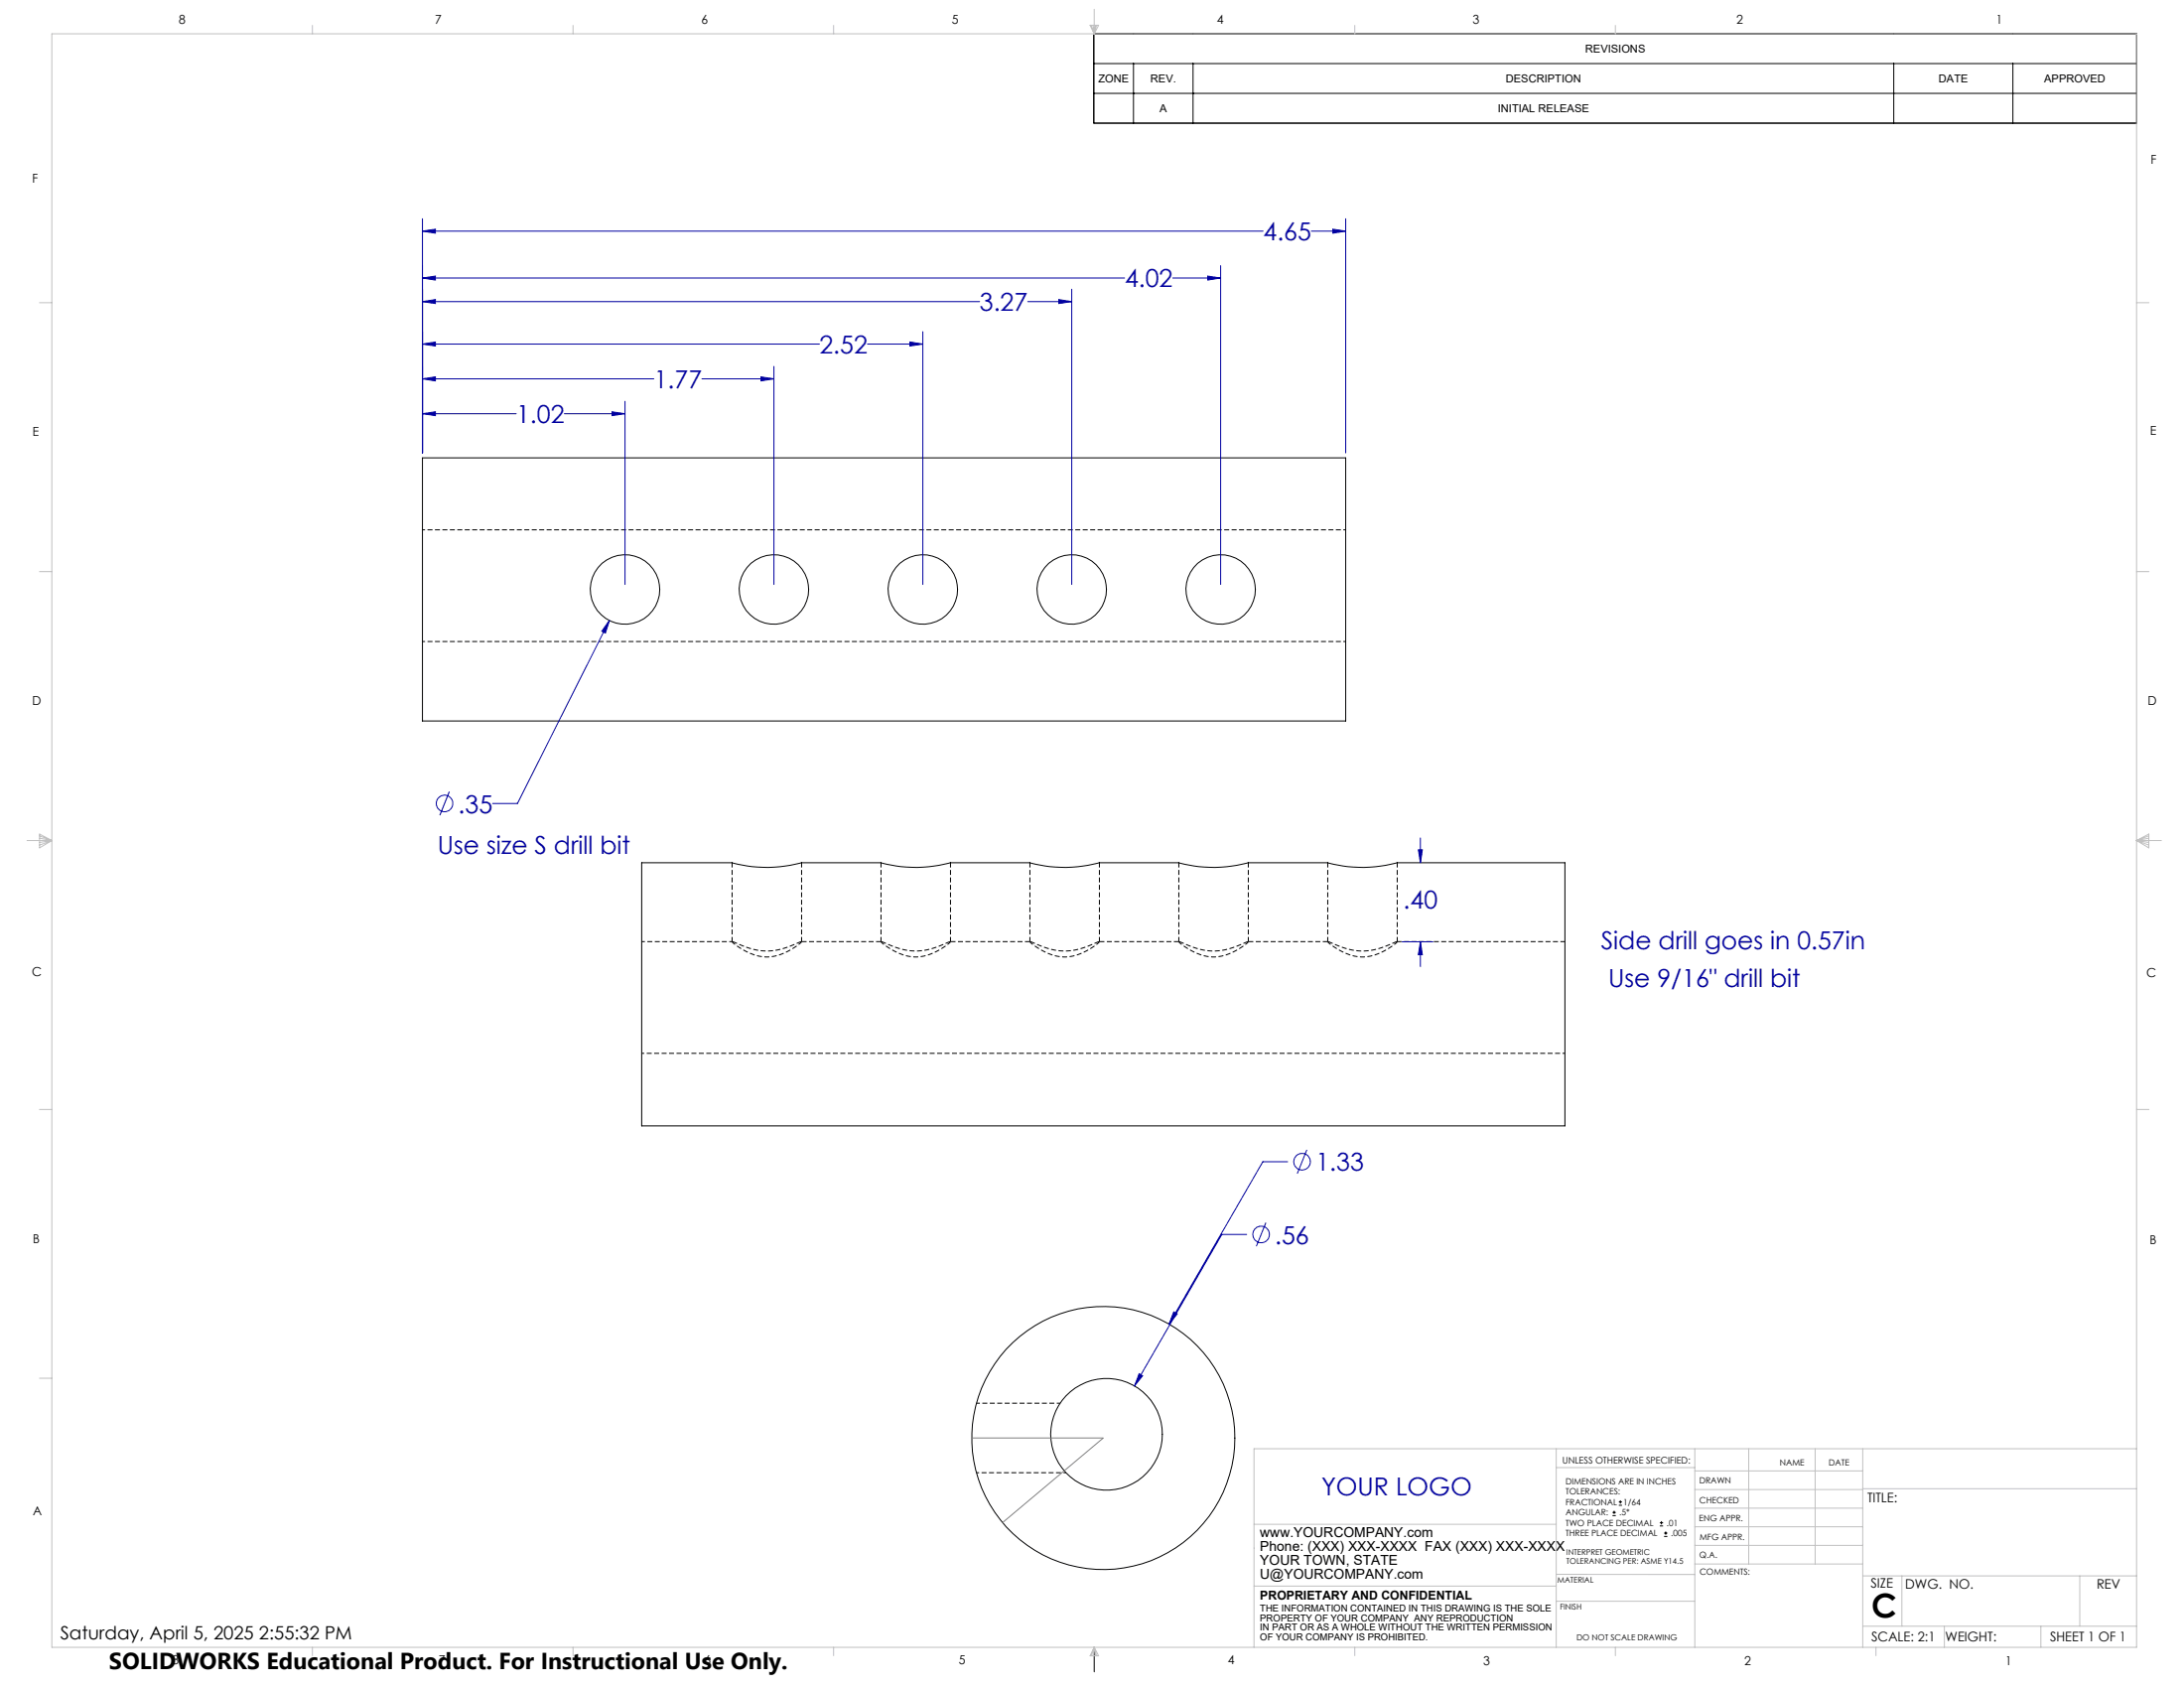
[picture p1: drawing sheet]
<svg xmlns="http://www.w3.org/2000/svg" width="559mm" height="432mm" viewBox="0 0 559 432" stroke-linecap="round" stroke-linejoin="round" font-family="sans-serif">
<path d="M344.3 135.5h-236.2M108.1 164.1h236.2M164.2 269.4h236.2M249.8 376.7h23" fill="none" stroke="#000" stroke-width=".25" stroke-dasharray="1.3 .6" stroke-dashoffset=".6" stroke-linecap="butt"/>
<path d="M271.3 358.9h-21.5" fill="none" stroke="#000" stroke-width=".25" stroke-dasharray="1.3 .6" stroke-dashoffset=".4" stroke-linecap="butt"/>
<g fill="none" stroke="#000" stroke-width=".25">
<path d="M279.9 8.6h266.8v22.9h-266.8zM279.9 16.3h266.8M290 16.3v15.2M305.3 16.3v15.2M484.5 16.3v15.2M515 16.3v15.2M279.9 23.9h266.8M108.1 117.1h236.2v67.3h-236.2zM164.2 220.7h23.1a34.1 34.1 0 0 0 17.8 0h20.3a34.1 34.1 0 0 0 17.8 0h20.3a34.1 34.1 0 0 0 17.8 0h20.3a34.1 34.1 0 0 0 17.8 0h20.3a34.1 34.1 0 0 0 17.8 0h42.9v67.3h-236.2zM412.6 387.7h.8M412.6 386.9h.8M413 386.5v.8"/>
<path d="M414.2 385.1h.8M414.2 384.2h.8M414.6 383.8v.8M424.7 390.3h.8M424.7 389.5h.8M425.1 389.1v.9M425.8 393h.8M425.8 392.2h.8M426.2 391.8v.8M280 421.4v6.3"/>
<circle cx="159.9" cy="150.8" r="8.9"/>
<circle cx="198" cy="150.8" r="8.9"/>
<circle cx="236.1" cy="150.8" r="8.9"/>
<circle cx="274.2" cy="150.8" r="8.9"/>
<circle cx="312.3" cy="150.8" r="8.9"/>
<circle cx="282.3" cy="367.9" r="33.7"/>
<circle cx="283.1" cy="366.9" r="14.3"/>
</g>
<path d="M187.3 240.9a14.5 14.5 0 0 0 9.2 3.9 14.9 14.9 0 0 0 8.6-3.9M225.4 240.9a14.5 14.5 0 0 0 9.2 3.9 14.9 14.9 0 0 0 8.6-3.9M263.5 240.9a14.5 14.5 0 0 0 9.2 3.9 14.9 14.9 0 0 0 8.6-3.9M301.6 240.9a14.5 14.5 0 0 0 9.2 3.9 14.9 14.9 0 0 0 8.6-3.9M339.7 240.9a14.5 14.5 0 0 0 9.2 3.9 14.9 14.9 0 0 0 8.6-3.9" fill="none" stroke="#000" stroke-width=".25" stroke-dasharray="1.3 .6" stroke-dashoffset=".2" stroke-linecap="butt"/>
<path d="M205.1 240.9l-.3 .1a16.9 16.9 0 0 1-13.5 1.4l-4-1.5M225.5 240.9h-20.5M243.2 240.9l-.3 .1a16.9 16.9 0 0 1-13.5 1.4l-4-1.5M263.6 240.9h-20.5M281.3 240.9l-.3 .1a16.9 16.9 0 0 1-13.8 1.3l-3.7-1.4M301.7 240.9h-20.5M319.4 240.9l-.3 .1a16.9 16.9 0 0 1-13.8 1.3l-3.7-1.4M339.8 240.9h-20.5M357.5 240.9h-.1a20.2 20.2 0 0 1-10.8 2.2 28.3 28.3 0 0 1-6.7-2.2h-.2" fill="none" stroke="#000" stroke-width=".25" stroke-dasharray="1.3 .6" stroke-dashoffset="-.1" stroke-linecap="butt"/>
<path d="M187.4 240.9h-23.2" fill="none" stroke="#000" stroke-width=".25" stroke-dasharray="1.3 .6" stroke-dashoffset=".5" stroke-linecap="butt"/>
<path d="M400.4 240.9h-43" fill="none" stroke="#000" stroke-width=".25" stroke-dasharray="1.3 .6" stroke-dashoffset=".1" stroke-linecap="butt"/>
<path d="M187.3 220.7v20.2M225.4 220.7v20.2M263.5 220.7v20.2M301.6 220.7v20.2M339.7 220.7v20.2M205.1 240.9v-20.2M243.2 240.9v-20.2M281.3 240.9v-20.2M319.4 240.9v-20.2M357.5 240.9v-20.2" fill="none" stroke="#000" stroke-width=".25" stroke-dasharray="1.3 .6" stroke-linecap="butt"/>
<g fill="none" stroke="#0000a0" stroke-width=".25">
<path d="M108.1 59.1l3.3-.5v1.1zM108.1 56v59.9M108.1 59.1h215.1M335.5 59.1h8.8M341 58.6l3.3 .5-3.3 .6zM344.3 56v59.9M108.1 77.2l3.3-.6v1zM108.1 71.1l3.3-.5v1zM108.1 77.2h142.5M108.1 71.1h179.7M263 77.2h11.2M270.9 76.6l3.3 .6-3.3 .4z"/>
<path d="M274.2 74v75.5M300.1 71.1h12.2M309 70.6l3.3 .5-3.3 .5zM312.3 67.9v81.6M108.1 96.9l3.3-.5v1zM108.1 88l3.3-.5v1zM108.1 96.9h59.2M108.1 88h101.6M179.6 96.9h18.4M194.7 96.4l3.3 .5-3.3 .5zM198 93.7v55.8M222 88h14.1"/>
<path d="M232.8 87.5l3.3 .5-3.3 .5zM236.1 84.8v64.7M108.1 105.8l3.3-.5v1zM108.1 105.8h24M144.4 105.8h15.5M156.6 105.3l3.3 .5-3.3 .5zM159.9 102.7v46.8M155.9 158.7l-1 3.2-.9-.4zM155.9 158.7l-23.5 46.8h-6.4M115 202.5l-2.5 6.1M362.9 217.4h1l-.5 3.3zM363.4 214.3v6.4"/>
<path d="M358.7 240.9h7.9M363.4 240.9l.5 3.3h-1zM363.4 240.9v6.4M329.5 297.2h-6.4l-24 41.5M334.4 294.1l-2.5 6.1M319 315.8h-6.4l-22.3 38.7M323.9 312.8l-2.4 6M300.3 335.6l.9 .5-2.1 2.6zM291.5 351.4l.8 .5-2 2.6z"/>
<circle cx="113.7" cy="205.5" r="2.11"/>
<circle cx="333.2" cy="297.2" r="2.13"/>
<circle cx="322.7" cy="315.8" r="2.13"/>
</g>
<path d="M248.6 367.8h33.7l-25.8 21.7" fill="none" stroke="#808080" stroke-width=".25"/>
<g fill="none" stroke="#c0c0c0" stroke-width=".25">
<path d="M13.3 8.6h533.4v412.8h-533.4zM79.9 6.5v2.1M146.6 6.5v2.1M213.3 6.5v2.1M278.9 6.5h2.2l-1.1 2.1zM279.1 6.5l.9 2.1M279.6 6.5l.4 2.1M280 2.4v6.2M280.3 6.5l-.3 2.1M280.6 6.5l-.6 2.1M346.6 6.5v2.1M413.3 6.5v2.1"/>
<path d="M10.1 77.4h3.2M546.7 77.4h3.1M10.1 146.2h3.2M546.7 146.2h3.1M6.9 215h6.4M10.1 213.4l3.2 1.6-3.2 1.9zM10.1 213.8l3.2 1.2M10.1 214.4l3.2 .6M13.3 215l-3.2 1.2M13.3 215l-3.2 .5M546.7 215h6.3M546.7 215l3.1 .5"/>
<path d="M546.7 215l3.1 1.2M546.7 215l3.1-1.6v3.5zM549.8 214.4l-3.1 .6M549.8 213.8l-3.1 1.2M10.1 283.8h3.2M546.7 283.8h3.1M10.1 352.6h3.2M398.2 370.6v50.8M398.2 375.4h35.4M433.6 370.6v50.8M433.6 376.3h43M447.4 370.6v29.5"/>
<path d="M464.4 370.6v29.5M476.6 370.6v50.8M546.7 370.6h-225.8v50.8M320.9 389.9h77.3M433.6 385.8h43M433.6 381h43M433.6 390.6h43M433.6 395.3h43M476.6 380.8h70.1M320.9 405.7h77.3M398.2 409.6h35.4M398.2 402.7l35.4 .1"/>
<path d="M433.6 400.1h43M476.6 416h70.1M476.6 403.1h70.1M486.6 403.1v12.9M497.5 416v5.4M522.2 416v5.4M532.1 403.1v12.9M79.9 421.4v2.1M146.6 421.4v2.1M213.3 421.4v2.1M280 421.4l1.1 2.2h-2.2zM280 421.4l.6 2.2"/>
<path d="M280 421.4l-.9 2.2M280 421.4l-.4 2.2M280 421.4l.3 2.2M346.6 421.4v2.1M413.3 421.4v2.1M480 421.4v2.1"/>
</g>
<g fill="#0000a0">
<path d="M291.5 351.4l-1.2 3.1 2-2.6zM300.3 335.6l-1.2 3.1 2.1-2.6zM155.9 158.7l-1.9 2.8 .9 .4zM108.1 105.8l3.3-.5v1zM156.6 105.3l3.3 .5-3.3 .5zM108.1 96.9l3.3-.5v1zM194.7 96.4l3.3 .5-3.3 .5zM108.1 88l3.3-.5v1zM232.8 87.5l3.3 .5-3.3 .5zM108.1 77.2l3.3-.6v1zM270.9 76.6l3.3 .6-3.3 .4zM108.1 71.1l3.3-.5v1zM309 70.6l3.3 .5-3.3 .5zM108.1 59.1l3.3-.5v1.1zM341 58.6l3.3 .5-3.3 .6z"/>
<path d="M363.4 240.9l.5 3.3h-1zM362.9 217.4h1l-.5 3.3z"/>
</g>
<text font-size="8.5" x="478.9" y="413.7">C</text>
<g font-size="6.3" fill="#0000a0">
<text x="323.2" y="61.5">4.65</text>
<text x="287.8" y="73.5">4.02</text>
<text x="250.7" y="79.5">3.27</text>
<text x="209.7" y="90.4">2.52</text>
<text x="167.3" y="99.3">1.77</text>
<text x="132.1" y="108.2">1.02</text>
<text x="117.3" y="207.9">.35</text>
<text x="112" y="218.5">Use size S drill bit</text>
<text x="359" y="232.4">.40</text>
<text x="409.7" y="242.9">Side drill goes in 0.57in</text>
<text x="411.5" y="252.4">Use 9/16&quot; drill bit</text>
<text x="336.7" y="299.6">1.33</text>
<text x="326.2" y="318.2">.56</text>
<text x="338.1" y="382.4">YOUR LOGO</text>
</g>
<text font-size="5.9" x="27.9" y="427">SOLIDWORKS Educational Product. For Instructional Use Only.</text>
<text font-size="4.7" x="15.5" y="419.4">Saturday, April 5, 2025 2:55:32 PM</text>
<g font-size="3.5">
<text x="322.4" y="393.3">www.YOURCOMPANY.com</text>
<text x="322.4" y="396.8">Phone: (XXX) XXX-XXXX FAX (XXX) XXX-XXXX</text>
<text x="322.4" y="400.4">YOUR TOWN, STATE</text>
<text x="322.4" y="403.9">U@YOURCOMPANY.com</text>
</g>
<g font-size="3.4">
<text x="477.8" y="384.2">TITLE:</text>
<text x="478.7" y="406.3">SIZE</text>
<text x="487.5" y="406.3">DWG. NO.</text>
<text x="536.5" y="406.4">REV</text>
<text x="478.8" y="419.8">SCALE: 2:1</text>
<text x="497.7" y="419.9">WEIGHT:</text>
<text x="524.5" y="419.8">SHEET 1 OF 1</text>
</g>
<g font-size="3.2">
<text x="45.7" y="6.1">8</text>
<text x="111.3" y="6.1">7</text>
<text x="179.5" y="6.1">6</text>
<text x="243.5" y="6.1">5</text>
<text x="311.3" y="6">4</text>
<text x="376.8" y="6.1">3</text>
<text x="444.3" y="6.1">2</text>
<text x="510.7" y="6">1</text>
<text x="550.3" y="41.8">F</text>
<text x="8.2" y="46.6">F</text>
<text x="8.4" y="111.5">E</text>
<text x="550.1" y="111.2">E</text>
<text x="8.2" y="180.2">D</text>
<text x="549.6" y="180.4">D</text>
<text x="8.2" y="249.7">C</text>
<text x="549.2" y="249.9">C</text>
<text x="8.4" y="318">B</text>
<text x="550" y="318.2">B</text>
<text x="8.4" y="387.6">A</text>
<text x="322.4" y="409.3">PROPRIETARY AND CONFIDENTIAL</text>
<text x="44.1" y="425.8">8</text>
<text x="112.2" y="425.8">7</text>
<text x="180.2" y="425.8">6</text>
<text x="245.3" y="425.7">5</text>
<text x="314.1" y="425.7">4</text>
<text x="379.5" y="425.8">3</text>
<text x="446.4" y="425.8">2</text>
<text x="513.1" y="425.8">1</text>
</g>
<g font-size="2.8">
<text x="405.6" y="13.5">REVISIONS</text>
<text x="281" y="21.1">ZONE</text>
<text x="294.4" y="21.1">REV.</text>
<text x="385.3" y="21.1">DESCRIPTION</text>
<text x="496" y="21.1">DATE</text>
<text x="523" y="21.1">APPROVED</text>
<text x="296.7" y="28.7">A</text>
<text x="383.2" y="28.7">INITIAL RELEASE</text>
</g>
<g font-size="2.5">
<text x="322.4" y="412.2">THE INFORMATION CONTAINED IN THIS DRAWING IS THE SOLE</text>
<text x="322.4" y="414.7">PROPERTY OF YOUR COMPANY ANY REPRODUCTION</text>
<text x="322.4" y="417.2">IN PART OR AS A WHOLE WITHOUT THE WRITTEN PERMISSION</text>
<text x="322.4" y="419.6">OF YOUR COMPANY IS PROHIBITED.</text>
</g>
<text font-size="2.4" x="399.7" y="374.3">UNLESS OTHERWISE SPECIFIED:</text>
<g font-size="2.2">
<text x="455.4" y="374.8">NAME</text>
<text x="467.9" y="374.8">DATE</text>
<text x="400.6" y="379.7">DIMENSIONS ARE IN INCHES</text>
<text x="400.6" y="382.4">TOLERANCES:</text>
<text x="434.8" y="379.6">DRAWN</text>
<text x="400.6" y="385">FRACTIONAL</text>
<text x="400.6" y="387.7">ANGULAR:</text>
<text x="414.3" y="387.7">.5*</text>
<text x="415.3" y="385">1/64</text>
<text x="434.8" y="389.1">ENG APPR.</text>
<text x="434.8" y="384.5">CHECKED</text>
<text x="400.6" y="393">THREE PLACE DECIMAL</text>
<text x="400.6" y="390.3">TWO PLACE DECIMAL</text>
<text x="426.4" y="390.3">.01</text>
<text x="427.5" y="393">.005</text>
<text x="434.9" y="393.9">MFG APPR.</text>
<text x="434.8" y="398.6">Q.A.</text>
<text x="434.9" y="402.8">COMMENTS:</text>
</g>
<text font-size="2.1" x="403.4" y="419.7">DO NOT SCALE DRAWING</text>
<g font-size="2">
<text x="400.8" y="397.6">INTERPRET GEOMETRIC</text>
<text x="400.8" y="400.2">TOLERANCING PER: ASME Y14.5</text>
<text x="398.5" y="405">MATERIAL</text>
<text x="399.1" y="411.7">FINISH</text>
</g>
</svg>
